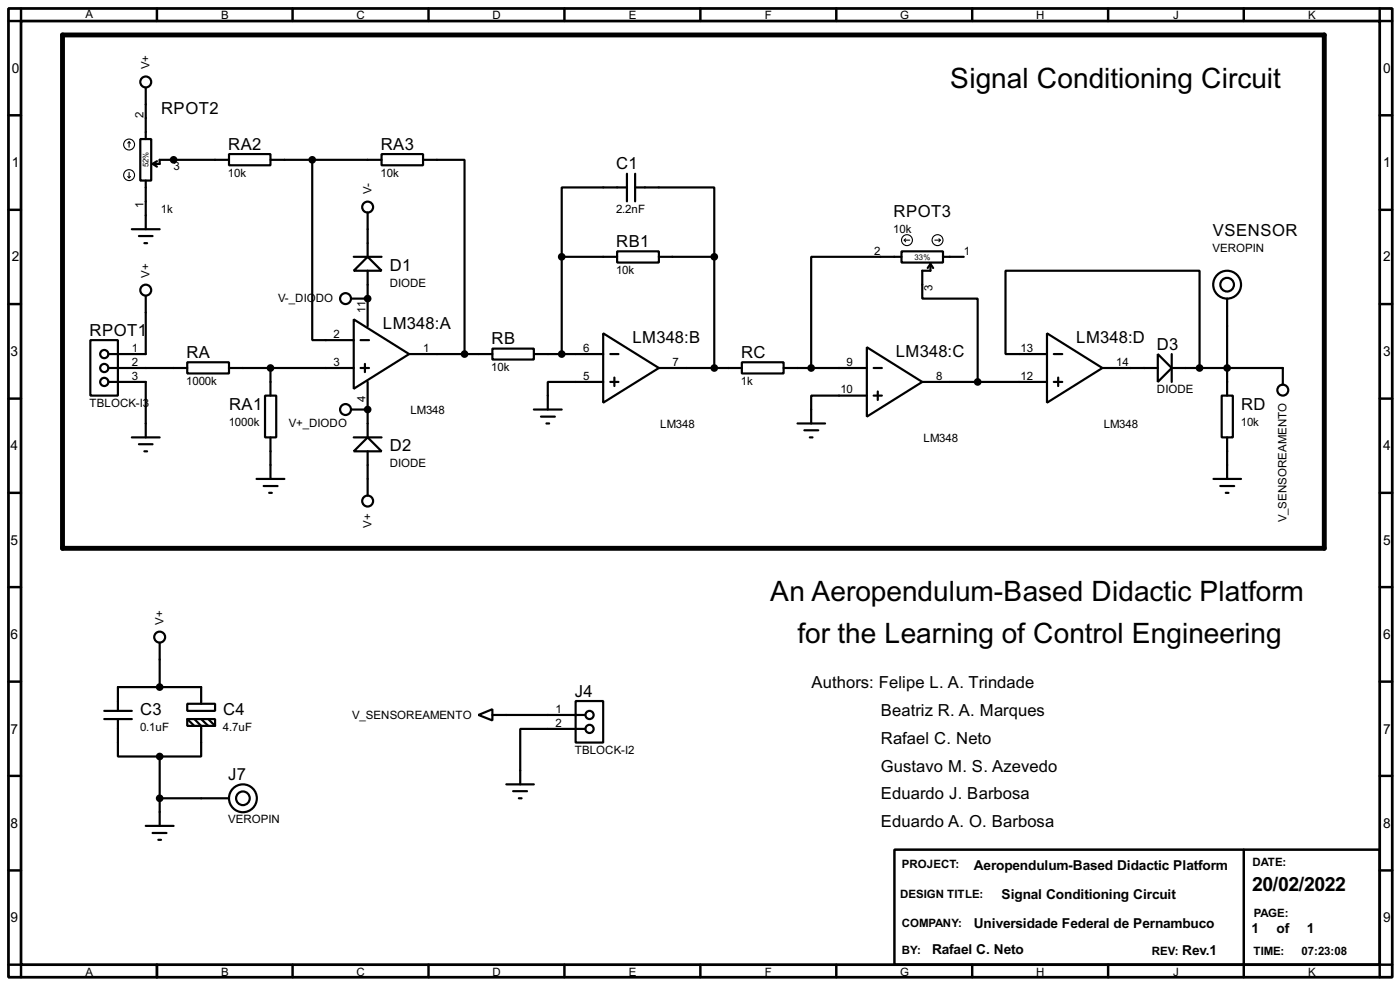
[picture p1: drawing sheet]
<svg xmlns="http://www.w3.org/2000/svg" width="256mm" height="180mm" viewBox="0 0 256 180" stroke-linecap="round" stroke-linejoin="round" font-family="sans-serif">
<path d="M1.6 1.6h253.5v177.3h-253.5zM3.9 3.9h248.9v172.7h-248.9z" fill="none" stroke="#000" stroke-width=".5"/>
<g fill="none" stroke="#000" stroke-width=".45">
<path d="M3.9 1.6v2.3h-2.3M28.8 1.6v2.3M53.6 1.6v2.3M78.5 1.6v2.3M103.4 1.6v2.3M128.3 1.6v2.3M153.2 1.6v2.3M178.1 1.6v2.3M203 1.6v2.3M227.9 1.6v2.3M252.8 1.6v2.3h2.3M1.6 21.1h2.3"/>
<path d="M1.6 38.4h2.3M252.8 21.1h2.3M252.8 38.4h2.3M1.6 55.7h2.3M252.8 55.7h2.3M1.6 73h2.3M252.8 73h2.3M1.6 90.2h2.3M252.8 90.2h2.3M1.6 107.5h2.3M252.8 107.5h2.3M1.6 124.8h2.3"/>
<path d="M252.8 124.8h2.3M1.6 142h2.3M1.6 159.3h2.3M163.9 155.5h88.9v21.1h-88.9zM227.9 155.5v23.4M252.8 142h2.3M252.8 159.3h2.3M1.6 176.6h2.3v2.3M28.8 176.6v2.3M53.6 176.6v2.3M78.5 176.6v2.3M103.4 176.6v2.3"/>
<path d="M128.3 176.6v2.3M153.2 176.6v2.3M178.1 176.6v2.3M203 176.6v2.3M255.1 176.6h-2.3v2.3"/>
</g>
<g fill="none" stroke="#000" stroke-width=".4">
<path d="M26.7 16.1v9.4M25.7 25.5h2v7.6h-2zM26.7 33.1v8.9M28 30l.8 .5M28.8 29.5l-.8 .5M42 28.2h7.6v2.1h-7.6zM42 29.3h-12.7v.7h-1.3M49.6 29.3h20.3M57.2 29.3v33h7.6M67.4 38.9v8.1M69.9 28.2h7.6v2.1h-7.6zM77.5 29.3h7.6v35.5"/>
<path d="M114.9 34.3h-12v12.7M114.9 31.8v5.1M116.4 34.3h14.5v12.7M116.4 31.8v5.1M24.2 42h5.1M25.5 43.2h2.5M26.5 44.5h.5M26.7 54.2v10.6h-6.8M64.3 54.7h3.1M64.8 58.5l10.2 6.3-10.2 6.4zM64.8 47h5.1M67.4 47l2.5 2.6h-5.1z"/>
<path d="M67.4 49.6v10.1M102.9 47v17.8M102.9 47h10.2M113.1 46h7.6v2.1h-7.6zM120.7 47h10.2M130.9 47v20.4M165.2 46h7.6v2.1h-7.6zM165.2 47h-16.6v20.4M170.5 48.3v1.3h-1.5v5.1h10.1v15.2M170.5 48.3l.5 .8M170.5 48.3l-.5 .8M172.8 47h3.8"/>
<path d="M224.8 54.7v17.7M16.6 62.3h5v10.1h-5zM19.9 69.9h6.8v10.2M19.9 67.4h14.4M34.3 66.3h7.7v2.1h-7.7zM42 67.4h22.8M48.6 72.4h2v7.7h-2zM49.6 67.4v5M64.3 75h3.1M66.1 67.4h1.5M66.1 62.3h1.5M66.9 66.6v1.5"/>
<path d="M67.4 69.9v10.2M75 64.8h15.2M90.2 63.8h7.6v2h-7.6zM97.8 64.8h12.7M97.8 75h5.1M99.1 76.3h2.6M100.1 77.5h.5M110.5 61l10.2 6.4-10.2 6.3zM110.5 69.9h-10.1v5.1M111.8 64.8h1.5M111.8 69.9h1.5M112.6 69.1v1.6"/>
<path d="M120.7 67.4h15.2M135.9 66.3h7.7v2.1h-7.7zM143.6 67.4h15.2M146.1 77.5h5.1M147.4 78.8h2.5M158.8 63.6l10.2 6.3-10.2 6.4zM158.8 72.4h-10.2v5.1M160.1 67.4h1.5M160.1 72.4h1.5M160.8 71.7v1.5M169 69.9h22.8M191.8 61l10.2 6.4-10.2 6.3z"/>
<path d="M191.8 64.8h-7.6v-15.2h35.6v17.8M193.1 64.8h1.5M193.1 69.9h1.5M193.9 69.1v1.6M202 67.4h10.1M212.1 64.8l2.6 2.6-2.6 2.5zM214.7 67.4h20.3v3M214.7 64.8v5.1M223.8 72.4h2.1v7.7h-2.1zM24.2 80.1h5.1M25.5 81.3h2.5M26.5 82.6h.5"/>
<path d="M47 87.7h5.1M48.3 89h2.6M49.3 90.2h.5M49.6 80.1v7.6M64.8 80.1h5.1M67.4 80.1l2.5 2.5h-5.1zM67.4 82.6v8.1M148.4 80.1h.5M222.3 87.7h5.1M223.6 89h2.5M224.6 90.2h.5M224.8 80.1v7.6"/>
<path d="M29.3 117.7v8.1M19.1 131.6h5.1M19.1 130.1h5.1M21.6 131.6v6.9h7.7M29.3 138.5v12.7M34.3 128.8h5.1v1.3h-5.1zM34.3 131.6h5.1v1.3h-5.1zM34.3 131.6l1.3 1.3M35.6 131.6l1.3 1.3v5.6h-7.6M36.9 128.8v-3h-15.3v4.3M36.9 131.6l1.3 1.3M38.2 131.6l1.2 1.3"/>
<path d="M87.7 130.9l2.5-1.1v2.1zM90.2 130.9h17M105.5 128.3h5v7.6h-5zM107.2 133.4h-11.9v10.2M26.7 151.2h5.1M28 152.5h2.5M29 153.7h.5M29.3 146.1h12.7M92.8 143.6h5M94 144.8h2.6M95.1 146.1h.5"/>
<circle cx="26.7" cy="15" r="1"/>
<circle cx="67.3" cy="37.9" r="1"/>
<circle cx="26.7" cy="53.1" r="1"/>
<circle cx="63.3" cy="54.7" r="1"/>
<circle cx="224.8" cy="52.1" r="2.55"/>
<circle cx="224.8" cy="52.1" r="1.25"/>
<circle cx="19.1" cy="64.8" r=".75"/>
<circle cx="19.1" cy="67.4" r=".75"/>
<circle cx="19.1" cy="69.9" r=".75"/>
<circle cx="63.3" cy="75" r="1"/>
<circle cx="235" cy="71.4" r="1"/>
<circle cx="67.3" cy="91.7" r="1"/>
<circle cx="29.2" cy="116.6" r="1"/>
<circle cx="108" cy="133.4" r=".75"/>
<circle cx="108" cy="130.9" r=".75"/>
<circle cx="44.5" cy="146.1" r="2.55"/>
<circle cx="44.5" cy="146.1" r="1.25"/>
</g>
<g fill="#000">
<circle cx="31.8" cy="29.3" r=".2"/>
<circle cx="67.4" cy="54.7" r=".2"/>
<circle cx="67.4" cy="75" r=".2"/>
</g>
<g fill="none" stroke="#000" stroke-width=".2">
<path d="M23.4 32.3l.3 .3M23.7 26l-.3 .2M23.7 26l.2 .2M23.7 26v1M23.7 31.6v1M23.9 32.3l-.2 .3M165.7 44l.2 .3M165.7 44h1M165.9 43.7l-.2 .3M171.3 44h1M172 43.7l.3 .3M172.3 44l-.3 .3"/>
<circle cx="23.6" cy="32.1" r="1"/>
<circle cx="23.6" cy="26.5" r="1"/>
<circle cx="166.1" cy="44" r="1"/>
<circle cx="171.7" cy="44" r="1"/>
</g>
<g fill="#000" stroke="#000" stroke-width=".4">
<circle cx="31.8" cy="29.3" r=".5"/>
<circle cx="57.2" cy="29.3" r=".5"/>
<circle cx="67.3" cy="54.7" r=".5"/>
<circle cx="102.9" cy="47" r=".5"/>
<circle cx="130.8" cy="47" r=".5"/>
<circle cx="49.5" cy="67.4" r=".5"/>
<circle cx="67.3" cy="75" r=".5"/>
<circle cx="85.1" cy="64.8" r=".5"/>
<circle cx="102.9" cy="64.8" r=".5"/>
<circle cx="130.8" cy="67.4" r=".5"/>
<circle cx="148.6" cy="67.4" r=".5"/>
<circle cx="179.1" cy="69.9" r=".5"/>
<circle cx="219.7" cy="67.4" r=".5"/>
<circle cx="224.8" cy="67.4" r=".5"/>
<circle cx="29.2" cy="138.5" r=".5"/>
<circle cx="29.2" cy="125.8" r=".5"/>
<circle cx="29.2" cy="146.1" r=".5"/>
</g>
<path d="M11.5 6.4h231.1v94h-231.1z" fill="none" stroke="#000" stroke-width=".9"/>
<g font-size="5.8">
<text x="174.1" y="16.1">Signal Conditioning Circuit</text>
<text x="141.1" y="110.1">An Aeropendulum-Based Didactic Platform</text>
<text x="146.1" y="117.7">for the Learning of Control Engineering</text>
</g>
<text font-size="4" x="229.4" y="163.1">20/02/2022</text>
<g font-size="3.4">
<text x="29.5" y="20.8">RPOT2</text>
<text x="41.8" y="27.4">RA2</text>
<text x="69.8" y="27.4">RA3</text>
<text x="112.9" y="31">C1</text>
<text x="163.7" y="39.7">RPOT3</text>
<text x="112.9" y="45.2">RB1</text>
<text x="222.2" y="43.2">VSENSOR</text>
<text x="71.4" y="49.6">D1</text>
<text x="16.4" y="61.4">RPOT1</text>
<text x="34.2" y="65.5">RA</text>
<text x="70.2" y="60.2">LM348:A</text>
<text x="90.1" y="63">RB</text>
<text x="115.9" y="62.8">LM348:B</text>
<text x="135.8" y="65.5">RC</text>
<text x="164.1" y="65.3">LM348:C</text>
<text x="197.2" y="62.8">LM348:D</text>
<text x="212" y="64">D3</text>
<text x="42" y="75">RA1</text>
<text x="227.4" y="75">RD</text>
<text x="71.4" y="82.6">D2</text>
<text x="148.7" y="126">Authors: Felipe L. A. Trindade</text>
<text x="25.7" y="130.9">C3</text>
<text x="40.9" y="130.9">C4</text>
<text x="105.3" y="127.5">J4</text>
<text x="161.4" y="131.1">Beatriz R. A. Marques</text>
<text x="161.4" y="136.2">Rafael C. Neto</text>
<text x="41.8" y="142.8">J7</text>
<text x="161.4" y="141.2">Gustavo M. S. Azevedo</text>
<text x="161.4" y="146.3">Eduardo J. Barbosa</text>
<text x="161.4" y="151.4">Eduardo A. O. Barbosa</text>
</g>
<g font-size="2.8">
<text x="2.2" y="13.4">0</text>
<text x="253.4" y="13.4">0</text>
<text x="2.2" y="30.6">1</text>
<text x="253.4" y="30.6">1</text>
<text x="2.2" y="47.9">2</text>
<text x="253.4" y="47.9">2</text>
<text x="1.9" y="65.2">3</text>
<text x="253.4" y="65.2">3</text>
<text x="1.9" y="82.4">4</text>
<text x="253.4" y="82.4">4</text>
<text x="1.9" y="99.7">5</text>
<text x="253.4" y="99.7">5</text>
<text x="1.9" y="117">6</text>
<text x="253.4" y="117">6</text>
<text x="1.9" y="134.3">7</text>
<text x="253.4" y="134.3">7</text>
<text x="1.9" y="151.5">8</text>
<text x="253.4" y="151.5">8</text>
<text x="178.4" y="159.3">Aeropendulum-Based Didactic Platform</text>
<text x="183.4" y="164.5">Signal Conditioning Circuit</text>
<text x="1.9" y="168.8">9</text>
<text x="178.4" y="169.8">Universidade Federal de Pernambuco</text>
<text x="229.3" y="170.8">1</text>
<text x="233.9" y="170.8">of</text>
<text x="239.4" y="170.8">1</text>
<text x="253.4" y="168.8">9</text>
<text x="170.7" y="174.6">Rafael C. Neto</text>
<text x="216.6" y="174.9">Rev.1</text>
</g>
<g font-size="2.4">
<text x="15.6" y="3.2">A</text>
<text x="40.5" y="3.5">B</text>
<text x="65.3" y="3.5">C</text>
<text x="90.2" y="3.5">D</text>
<text x="115.2" y="3.5">E</text>
<text x="140.1" y="3.5">F</text>
<text x="164.9" y="3.5">G</text>
<text x="189.8" y="3.5">H</text>
<text x="214.9" y="3.5">J</text>
<text x="239.6" y="3.5">K</text>
<text x="27.4" y="12.7" transform="rotate(-90 27.4 12.7)">V+</text>
<text x="26.3" y="21.6" transform="rotate(-90 26.3 21.6)">2</text>
<text x="31.8" y="31.2">3</text>
<text x="41.8" y="32.4">10k</text>
<text x="68.1" y="35.6" transform="rotate(-90 68.1 35.6)">V-</text>
<text x="69.7" y="32.4">10k</text>
<text x="26.3" y="38" transform="rotate(-90 26.3 38)">1</text>
<text x="29.5" y="39">1k</text>
<text x="112.9" y="39">2.2nF</text>
<text x="160.2" y="46.6">2</text>
<text x="163.7" y="42.6">10k</text>
<text x="176.6" y="46.6">1</text>
<text x="222.1" y="46.2">VEROPIN</text>
<text x="27.4" y="50.8" transform="rotate(-90 27.4 50.8)">V+</text>
<text x="71.4" y="52.6">DIODE</text>
<text x="112.9" y="50.1">10k</text>
<text x="170.9" y="53.3" transform="rotate(-90 170.9 53.3)">3</text>
<text x="50.9" y="55.4">V-_DIO</text>
<text x="57.8" y="55.4">DO</text>
<text x="67" y="57.2" transform="rotate(-90 67 57.2)">11</text>
<text x="24.2" y="64.4">1</text>
<text x="61.1" y="61.9">2</text>
<text x="77.5" y="64.4">1</text>
<text x="106.9" y="64.4">6</text>
<text x="187" y="64.4">13</text>
<text x="24.2" y="67">2</text>
<text x="24.2" y="69.5">3</text>
<text x="34.1" y="70.5">1000k</text>
<text x="61.1" y="67">3</text>
<text x="90" y="67.9">10k</text>
<text x="106.9" y="69.5">5</text>
<text x="123.2" y="67">7</text>
<text x="135.7" y="70.5">1k</text>
<text x="154" y="72">10</text>
<text x="155.1" y="67">9</text>
<text x="171.5" y="69.5">8</text>
<text x="187" y="69.5">12</text>
<text x="204.5" y="67">14</text>
<text x="211.9" y="72">DIODE</text>
<text x="16.4" y="74.5">TBLOCK-I3</text>
<text x="41.9" y="78">1000k</text>
<text x="67" y="73.6" transform="rotate(-90 67 73.6)">4</text>
<text x="75.2" y="75.8">LM348</text>
<text x="227.3" y="78">10k</text>
<text x="52.9" y="78.2">V+_DIODO</text>
<text x="120.9" y="78.3">LM348</text>
<text x="169.2" y="80.8">LM348</text>
<text x="202.2" y="78.3">LM348</text>
<text x="71.4" y="85.6">DIODE</text>
<text x="235.7" y="95.6" transform="rotate(-90 235.7 95.6)">V_SENSOREAMENTO</text>
<text x="68.1" y="96.6" transform="rotate(-90 68.1 96.6)">V+</text>
<text x="30" y="114.3" transform="rotate(-90 30 114.3)">V+</text>
<text x="64.5" y="131.6">V_SENSOREAMENTO</text>
<text x="101.8" y="130.5">1</text>
<text x="25.7" y="133.8">0.1uF</text>
<text x="40.9" y="133.8">4.7uF</text>
<text x="101.8" y="133">2</text>
<text x="105.3" y="138">TBLOCK-I2</text>
<text x="41.8" y="150.7">VEROPIN</text>
<text x="165.2" y="158.9">PROJECT:</text>
<text x="229.4" y="158.4">DATE:</text>
<text x="164.9" y="164.3">DESIGN TITLE:</text>
<text x="229.7" y="167.8">PAGE:</text>
<text x="165.2" y="169.7">COMPANY:</text>
<text x="15.6" y="178.6">A</text>
<text x="40.5" y="178.6">B</text>
<text x="65.3" y="178.6">C</text>
<text x="90.2" y="178.6">D</text>
<text x="115.2" y="178.6">E</text>
<text x="140.1" y="178.6">F</text>
<text x="164.9" y="178.6">G</text>
<text x="165.2" y="174.7">BY:</text>
<text x="189.8" y="178.6">H</text>
<text x="211" y="174.7">REV:</text>
<text x="214.9" y="178.6">J</text>
<text x="229.6" y="174.7">TIME:</text>
<text x="238.5" y="174.7">07:23:08</text>
<text x="239.6" y="178.6">K</text>
</g>
<g font-size="1.6">
<text x="27.2" y="30.7" transform="rotate(-90 27.2 30.7)">52%</text>
<text x="167.6" y="47.5">33%</text>
</g>
</svg>
